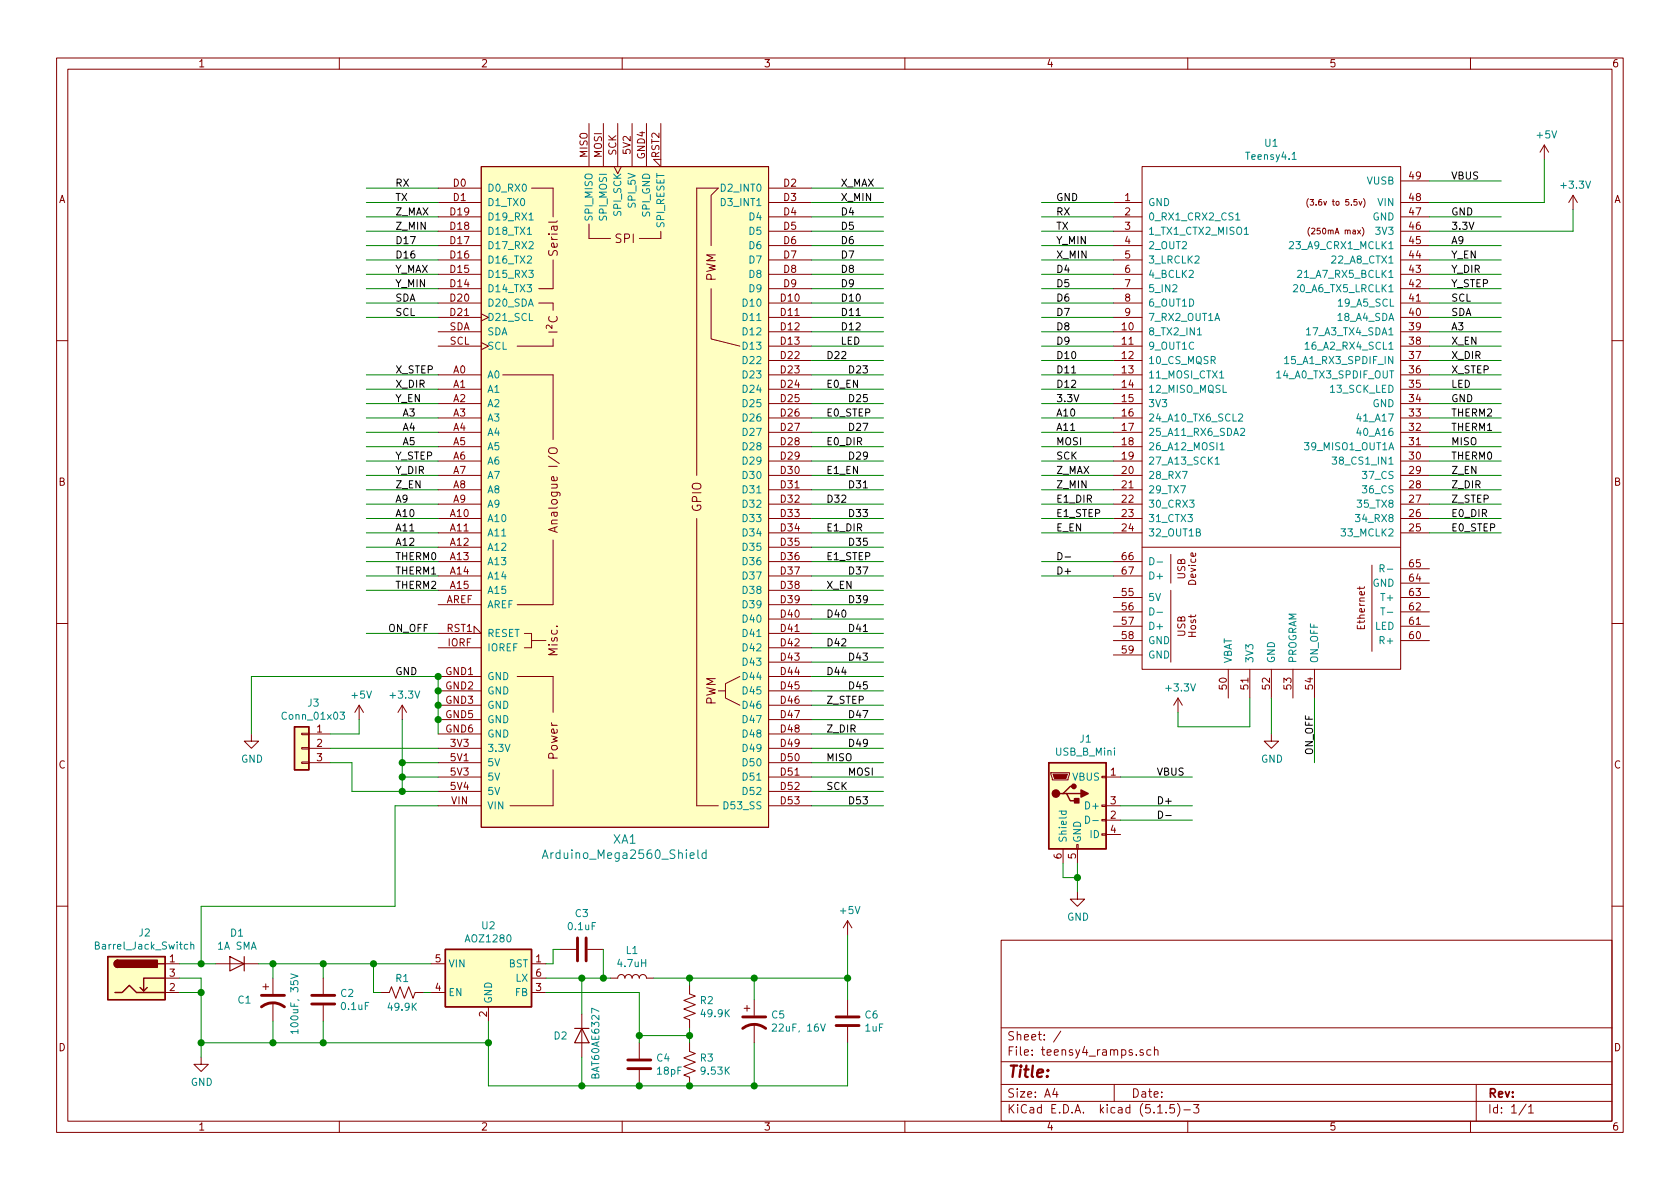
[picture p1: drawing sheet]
EESchema Schematic File Version 4
EELAYER 30 0
EELAYER END
$Descr A4 11693 8268
encoding utf-8
Sheet 1 1
Title ""
Date ""
Rev ""
Comp ""
Comment1 ""
Comment2 ""
Comment3 ""
Comment4 ""
$EndDescr
$Comp
L Teensy:Teensy4.1 U1
U 1 1
P 8850 3550
F 0 "U1" H 8850 6115 50  0000 C CNN
F 1 "Teensy4.1" H 8850 6024 50  0000 C CNN
F 2 "Teensy:Teensy41" H 8450 3950 50  0001 C CNN
F 3 "" H 8450 3950 50  0001 C CNN
	1    8850 3550
	1    0    0    -1  
$EndComp
Wire Wire Line
	2550 1300 3050 1300
Wire Wire Line
	2550 1400 3050 1400
Wire Wire Line
	5650 1300 6150 1300
Wire Wire Line
	5650 1400 6150 1400
Wire Wire Line
	5650 1500 6150 1500
Wire Wire Line
	5650 1600 6150 1600
Wire Wire Line
	5650 1700 6150 1700
Wire Wire Line
	5650 1800 6150 1800
Wire Wire Line
	2550 2600 3050 2600
Wire Wire Line
	2550 2700 3050 2700
Wire Wire Line
	2550 2800 3050 2800
Wire Wire Line
	2550 2900 3050 2900
Wire Wire Line
	2550 3000 3050 3000
Wire Wire Line
	2550 3100 3050 3100
Wire Wire Line
	2550 3200 3050 3200
Wire Wire Line
	2550 3300 3050 3300
Wire Wire Line
	5650 1900 6150 1900
Wire Wire Line
	5650 2000 6150 2000
Wire Wire Line
	5650 2100 6150 2100
Wire Wire Line
	5650 2200 6150 2200
Wire Wire Line
	5650 2300 6150 2300
Wire Wire Line
	5650 2400 6150 2400
Wire Wire Line
	2550 3400 3050 3400
Wire Wire Line
	2550 3500 3050 3500
Wire Wire Line
	2550 3600 3050 3600
Wire Wire Line
	2550 3700 3050 3700
Wire Wire Line
	2550 3800 3050 3800
Wire Wire Line
	2550 3900 3050 3900
Wire Wire Line
	2550 4000 3050 4000
Wire Wire Line
	2550 4100 3050 4100
Wire Wire Line
	2550 2200 3050 2200
Wire Wire Line
	2550 2100 3050 2100
Wire Wire Line
	2550 1500 3050 1500
Wire Wire Line
	2550 1600 3050 1600
Wire Wire Line
	2550 1700 3050 1700
Wire Wire Line
	2550 1800 3050 1800
Wire Wire Line
	2550 1900 3050 1900
Wire Wire Line
	2550 2000 3050 2000
Wire Wire Line
	7800 5600 8300 5600
Wire Wire Line
	7800 5700 8300 5700
Wire Wire Line
	7250 3900 7750 3900
Wire Wire Line
	7250 4000 7750 4000
Text Label 2750 1300 0    50   ~ 0
RX
Text Label 2750 1400 0    50   ~ 0
TX
Text Label 5850 1300 0    50   ~ 0
X_MAX
Text Label 5850 1400 0    50   ~ 0
X_MIN
Text Label 5850 1500 0    50   ~ 0
D4
Text Label 5850 1600 0    50   ~ 0
D5
Text Label 5850 1700 0    50   ~ 0
D6
Text Label 5850 1800 0    50   ~ 0
D7
Text Label 5850 1900 0    50   ~ 0
D8
Text Label 5850 2000 0    50   ~ 0
D9
Text Label 5850 2100 0    50   ~ 0
D10
Text Label 5850 2200 0    50   ~ 0
D11
Text Label 5850 2300 0    50   ~ 0
D12
Text Label 5850 2400 0    50   ~ 0
LED
Text Label 2750 2000 0    50   ~ 0
Y_MIN
Text Label 2750 1900 0    50   ~ 0
Y_MAX
Text Label 2750 1800 0    50   ~ 0
D16
Text Label 2800 2900 0    50   ~ 0
A3
Text Label 2750 2100 0    50   ~ 0
SDA
Text Label 2750 2200 0    50   ~ 0
SCL
Text Label 2750 2600 0    50   ~ 0
X_STEP
Text Label 2750 2700 0    50   ~ 0
X_DIR
Text Label 2750 2800 0    50   ~ 0
Y_EN
Text Label 2750 3200 0    50   ~ 0
Y_STEP
Text Label 2750 3300 0    50   ~ 0
Y_DIR
Text Label 2750 3400 0    50   ~ 0
Z_EN
Text Label 2750 3500 0    50   ~ 0
A9
Text Label 2750 3600 0    50   ~ 0
A10
Text Label 2750 3700 0    50   ~ 0
A11
Text Label 2750 3900 0    50   ~ 0
THERM0
Text Label 2750 4000 0    50   ~ 0
THERM1
Text Label 2750 4100 0    50   ~ 0
THERM2
Text Label 2750 4700 0    50   ~ 0
GND
Text Label 2750 1700 0    50   ~ 0
D17
Text Label 2750 1600 0    50   ~ 0
Z_MIN
Text Label 2750 1500 0    50   ~ 0
Z_MAX
Text Label 2800 3000 0    50   ~ 0
A4
Text Label 2800 3100 0    50   ~ 0
A5
Text Label 2750 3800 0    50   ~ 0
A12
Text Label 7350 3900 0    50   ~ 0
D-
Text Label 7350 4000 0    50   ~ 0
D+
Wire Wire Line
	5650 2500 6150 2500
Wire Wire Line
	5650 2700 6150 2700
Wire Wire Line
	5650 2900 6150 2900
Wire Wire Line
	5650 3100 6150 3100
Wire Wire Line
	5650 3300 6150 3300
Wire Wire Line
	5650 3500 6150 3500
Wire Wire Line
	5650 3700 6150 3700
Wire Wire Line
	5650 4100 6150 4100
Wire Wire Line
	5650 4300 6150 4300
Wire Wire Line
	5650 4500 6150 4500
Wire Wire Line
	5650 4700 6150 4700
Wire Wire Line
	5650 4900 6150 4900
Wire Wire Line
	5650 5100 6150 5100
Wire Wire Line
	5650 5300 6150 5300
Wire Wire Line
	5650 5500 6150 5500
Wire Wire Line
	5650 2600 6150 2600
Wire Wire Line
	5650 2800 6150 2800
Wire Wire Line
	5650 3000 6150 3000
Wire Wire Line
	5650 3200 6150 3200
Wire Wire Line
	5650 3400 6150 3400
Wire Wire Line
	5650 3600 6150 3600
Wire Wire Line
	5650 3800 6150 3800
Wire Wire Line
	5650 4000 6150 4000
Wire Wire Line
	5650 4200 6150 4200
Wire Wire Line
	5650 4400 6150 4400
Wire Wire Line
	5650 4600 6150 4600
Wire Wire Line
	5650 4800 6150 4800
Wire Wire Line
	5650 5000 6150 5000
Wire Wire Line
	5650 5200 6150 5200
Wire Wire Line
	5650 5400 6150 5400
Wire Wire Line
	5650 5600 6150 5600
Text Label 5750 2700 0    50   ~ 0
E0_EN
Text Label 5750 2500 0    50   ~ 0
D22
Text Label 5900 2600 0    50   ~ 0
D23
Text Label 5900 2800 0    50   ~ 0
D25
Text Label 5750 2900 0    50   ~ 0
E0_STEP
Text Label 5750 3100 0    50   ~ 0
E0_DIR
Text Label 5750 3300 0    50   ~ 0
E1_EN
Text Label 5750 3500 0    50   ~ 0
D32
Text Label 5750 3700 0    50   ~ 0
E1_DIR
Text Label 5750 3900 0    50   ~ 0
E1_STEP
Text Label 5750 4100 0    50   ~ 0
X_EN
Text Label 5750 4300 0    50   ~ 0
D40
Text Label 5750 4500 0    50   ~ 0
D42
Text Label 5750 4700 0    50   ~ 0
D44
Text Label 5750 4900 0    50   ~ 0
Z_STEP
Text Label 5750 5100 0    50   ~ 0
Z_DIR
Text Label 5750 5300 0    50   ~ 0
MISO
Text Label 5750 5500 0    50   ~ 0
SCK
Text Label 5900 5400 0    50   ~ 0
MOSI
Text Label 5900 3000 0    50   ~ 0
D27
Text Label 5900 3200 0    50   ~ 0
D29
Text Label 5900 3400 0    50   ~ 0
D31
Text Label 5900 3600 0    50   ~ 0
D33
Text Label 5900 3800 0    50   ~ 0
D35
Text Label 5900 4000 0    50   ~ 0
D37
Text Label 5900 4200 0    50   ~ 0
D39
Text Label 5900 4400 0    50   ~ 0
D41
Text Label 5900 4600 0    50   ~ 0
D43
Text Label 5900 4800 0    50   ~ 0
D45
Text Label 5900 5000 0    50   ~ 0
D47
Text Label 5900 5200 0    50   ~ 0
D49
Text Label 5900 5600 0    50   ~ 0
D53
Wire Wire Line
	9950 1250 10450 1250
Wire Wire Line
	9950 1500 10450 1500
Wire Wire Line
	9950 1700 10450 1700
Wire Wire Line
	9950 1800 10450 1800
Wire Wire Line
	9950 1900 10450 1900
Wire Wire Line
	9950 2000 10450 2000
Wire Wire Line
	9950 2100 10450 2100
Wire Wire Line
	9950 2200 10450 2200
Wire Wire Line
	9950 2300 10450 2300
Wire Wire Line
	9950 2400 10450 2400
Wire Wire Line
	9950 2500 10450 2500
Wire Wire Line
	9950 2600 10450 2600
Wire Wire Line
	9950 2700 10450 2700
Wire Wire Line
	9950 2800 10450 2800
Wire Wire Line
	9950 2900 10450 2900
Wire Wire Line
	9950 3000 10450 3000
Wire Wire Line
	9950 3100 10450 3100
Wire Wire Line
	7250 1400 7750 1400
Wire Wire Line
	7250 1500 7750 1500
Wire Wire Line
	7250 1600 7750 1600
Wire Wire Line
	7250 1700 7750 1700
Wire Wire Line
	7250 1800 7750 1800
Wire Wire Line
	7250 1900 7750 1900
Wire Wire Line
	7250 2000 7750 2000
Wire Wire Line
	7250 2100 7750 2100
Wire Wire Line
	7250 2200 7750 2200
Wire Wire Line
	7250 2300 7750 2300
Wire Wire Line
	7250 2400 7750 2400
Wire Wire Line
	7250 2500 7750 2500
Wire Wire Line
	7250 2600 7750 2600
Wire Wire Line
	7250 2700 7750 2700
Wire Wire Line
	7250 2800 7750 2800
Wire Wire Line
	7250 2900 7750 2900
Wire Wire Line
	7250 3000 7750 3000
Wire Wire Line
	7250 3100 7750 3100
Wire Wire Line
	9950 3200 10450 3200
Wire Wire Line
	9950 3300 10450 3300
Wire Wire Line
	9950 3400 10450 3400
Wire Wire Line
	9950 3500 10450 3500
Wire Wire Line
	9950 3600 10450 3600
Wire Wire Line
	9950 3700 10450 3700
Wire Wire Line
	7250 3200 7750 3200
Wire Wire Line
	7250 3300 7750 3300
Wire Wire Line
	7250 3400 7750 3400
Wire Wire Line
	7250 3500 7750 3500
Wire Wire Line
	7250 3600 7750 3600
Wire Wire Line
	7250 3700 7750 3700
Wire Wire Line
	7800 5400 8300 5400
Text Label 8050 5400 0    50   ~ 0
VBUS
Text Label 8050 5600 0    50   ~ 0
D+
Text Label 8050 5700 0    50   ~ 0
D-
Text Label 10100 1250 0    50   ~ 0
VBUS
Text Label 10100 1500 0    50   ~ 0
GND
Text Label 10100 2800 0    50   ~ 0
GND
Text Label 7350 1400 0    50   ~ 0
GND
Text Label 7350 1500 0    50   ~ 0
RX
Text Label 7350 1600 0    50   ~ 0
TX
Text Label 7350 1700 0    50   ~ 0
Y_MIN
Text Label 7350 1800 0    50   ~ 0
X_MIN
Text Label 7350 1900 0    50   ~ 0
D4
Text Label 7350 2000 0    50   ~ 0
D5
Text Label 7350 2100 0    50   ~ 0
D6
Text Label 7350 2200 0    50   ~ 0
D7
Text Label 7350 2300 0    50   ~ 0
D8
Text Label 7350 2400 0    50   ~ 0
D9
Text Label 7350 2500 0    50   ~ 0
D10
Text Label 7350 2600 0    50   ~ 0
D11
Text Label 7350 2700 0    50   ~ 0
D12
Text Label 7350 2800 0    50   ~ 0
3.3V
Text Label 7350 2900 0    50   ~ 0
A10
Text Label 7350 3000 0    50   ~ 0
A11
Text Label 7350 3100 0    50   ~ 0
MOSI
Text Label 7350 3200 0    50   ~ 0
SCK
Text Label 7350 3300 0    50   ~ 0
Z_MAX
Text Label 7350 3400 0    50   ~ 0
Z_MIN
Text Label 7350 3500 0    50   ~ 0
E1_DIR
Text Label 7350 3600 0    50   ~ 0
E1_STEP
Text Label 7350 3700 0    50   ~ 0
E_EN
Text Label 10100 3500 0    50   ~ 0
Z_STEP
Text Label 10100 3400 0    50   ~ 0
Z_DIR
Text Label 10100 3300 0    50   ~ 0
Z_EN
Text Label 10100 3200 0    50   ~ 0
THERM0
Text Label 10100 3100 0    50   ~ 0
MISO
Text Label 10100 3000 0    50   ~ 0
THERM1
Text Label 10100 2900 0    50   ~ 0
THERM2
Text Label 10100 2700 0    50   ~ 0
LED
Text Label 10100 2600 0    50   ~ 0
X_STEP
Text Label 10100 2500 0    50   ~ 0
X_DIR
Text Label 10100 2400 0    50   ~ 0
X_EN
Text Label 10100 2300 0    50   ~ 0
A3
Text Label 10100 2200 0    50   ~ 0
SDA
Text Label 10100 2100 0    50   ~ 0
SCL
Text Label 10100 2000 0    50   ~ 0
Y_STEP
Text Label 10100 1900 0    50   ~ 0
Y_DIR
Text Label 10100 1800 0    50   ~ 0
Y_EN
Text Label 10100 1700 0    50   ~ 0
A9
Text Label 10100 1600 0    50   ~ 0
3.3V
Wire Wire Line
	2550 4400 3050 4400
Wire Wire Line
	9150 4850 9150 5300
Text Label 9150 5250 1    50   ~ 0
ON_OFF
Text Label 2700 4400 0    50   ~ 0
ON_OFF
$Comp
L power:GND #PWR0101
U 1 1
P 8850 5100
F 0 "#PWR0101" H 8850 4850 50  0001 C CNN
F 1 "GND" H 8855 4927 50  0000 C CNN
F 2 "" H 8850 5100 50  0001 C CNN
F 3 "" H 8850 5100 50  0001 C CNN
	1    8850 5100
	1    0    0    -1  
$EndComp
$Comp
L power:GND #PWR0102
U 1 1
P 7500 6200
F 0 "#PWR0102" H 7500 5950 50  0001 C CNN
F 1 "GND" H 7505 6027 50  0000 C CNN
F 2 "" H 7500 6200 50  0001 C CNN
F 3 "" H 7500 6200 50  0001 C CNN
	1    7500 6200
	1    0    0    -1  
$EndComp
$Comp
L power:GND #PWR0103
U 1 1
P 1750 5100
F 0 "#PWR0103" H 1750 4850 50  0001 C CNN
F 1 "GND" H 1755 4927 50  0000 C CNN
F 2 "" H 1750 5100 50  0001 C CNN
F 3 "" H 1750 5100 50  0001 C CNN
	1    1750 5100
	1    0    0    -1  
$EndComp
Wire Wire Line
	8850 4850 8850 5100
Wire Wire Line
	7500 6000 7500 6100
Wire Wire Line
	7400 6000 7400 6100
Wire Wire Line
	7400 6100 7500 6100
Connection ~ 7500 6100
Wire Wire Line
	7500 6100 7500 6200
$Comp
L arduino:Arduino_Mega2560_Shield XA1
U 1 1
P 4350 3450
F 0 "XA1" H 4350 1069 60  0000 C CNN
F 1 "Arduino_Mega2560_Shield" H 4350 963 60  0000 C CNN
F 2 "Arduino:Arduino_Mega2560_Shield" H 5050 6200 60  0001 C CNN
F 3 "https://store.arduino.cc/arduino-mega-2560-rev3" H 5050 6200 60  0001 C CNN
	1    4350 3450
	1    0    0    -1  
$EndComp
Wire Wire Line
	5650 3900 6150 3900
Wire Wire Line
	1750 4700 3050 4700
Wire Wire Line
	1750 4700 1750 5100
Wire Wire Line
	3050 5100 3050 5000
Connection ~ 3050 4700
Connection ~ 3050 4800
Wire Wire Line
	3050 4800 3050 4700
Connection ~ 3050 4900
Wire Wire Line
	3050 4900 3050 4800
Connection ~ 3050 5000
Wire Wire Line
	3050 5000 3050 4900
$Comp
L Connector:USB_B_Mini J1
U 1 1
P 7500 5600
F 0 "J1" H 7557 6067 50  0000 C CNN
F 1 "USB_B_Mini" H 7557 5976 50  0000 C CNN
F 2 "Connector_USB:USB_Mini-B_Lumberg_2486_01_Horizontal" H 7650 5550 50  0001 C CNN
F 3 "~" H 7650 5550 50  0001 C CNN
	1    7500 5600
	1    0    0    -1  
$EndComp
$Comp
L Connector:Barrel_Jack_Switch J2
U 1 1
P 950 6800
F 0 "J2" H 1007 7117 50  0000 C CNN
F 1 "Barrel_Jack_Switch" H 1007 7026 50  0000 C CNN
F 2 "Connector_BarrelJack:BarrelJack_Horizontal" H 1000 6760 50  0001 C CNN
F 3 "~" H 1000 6760 50  0001 C CNN
	1    950  6800
	1    0    0    -1  
$EndComp
$Comp
L Device:D D1
U 1 1
P 1650 6700
F 0 "D1" H 1650 6916 50  0000 C CNN
F 1 "1A SMA" H 1650 6825 50  0000 C CNN
F 2 "Diode_SMD:D_SMA" H 1650 6700 50  0001 C CNN
F 3 "~" H 1650 6700 50  0001 C CNN
	1    1650 6700
	-1   0    0    -1  
$EndComp
$Comp
L Device:D D2
U 1 1
P 4050 7200
F 0 "D2" V 4050 7000 50  0000 L CNN
F 1 "BAT60AE6327" H 3850 7300 50  0000 L CNN
F 2 "Diode_SMD:D_SOD-323" H 4050 7200 50  0001 C CNN
F 3 "~" H 4050 7200 50  0001 C CNN
	1    4050 7200
	0    1    1    0   
$EndComp
$Comp
L Regulator_Switching:AOZ1282CI U2
U 1 1
P 3400 6800
F 0 "U2" H 3400 7167 50  0000 C CNN
F 1 "AOZ1280" H 3400 7076 50  0000 C CNN
F 2 "Package_TO_SOT_SMD:SOT-23-6" H 4100 6550 50  0001 C CNN
F 3 "http://aosmd.com/res/data_sheets/AOZ1282CI.pdf" H 3150 6550 50  0001 C CNN
	1    3400 6800
	1    0    0    -1  
$EndComp
$Comp
L Device:CP1 C1
U 1 1
P 1900 6950
F 0 "C1" H 1650 6950 50  0000 L CNN
F 1 "100uF, 35V" V 2050 6700 50  0000 L CNN
F 2 "Capacitor_SMD:C_Elec_6.3x7.7" H 1900 6950 50  0001 C CNN
F 3 "~" H 1900 6950 50  0001 C CNN
	1    1900 6950
	1    0    0    -1  
$EndComp
$Comp
L Device:CP1 C5
U 1 1
P 5250 7100
F 0 "C5" H 5365 7146 50  0000 L CNN
F 1 "22uF, 16V" H 5365 7055 50  0000 L CNN
F 2 "Capacitor_SMD:CP_Elec_4x5.3" H 5250 7100 50  0001 C CNN
F 3 "~" H 5250 7100 50  0001 C CNN
	1    5250 7100
	1    0    0    -1  
$EndComp
$Comp
L Device:C C2
U 1 1
P 2250 6950
F 0 "C2" H 2365 6996 50  0000 L CNN
F 1 "0.1uF" H 2365 6905 50  0000 L CNN
F 2 "Capacitor_SMD:C_0402_1005Metric" H 2288 6800 50  0001 C CNN
F 3 "~" H 2250 6950 50  0001 C CNN
	1    2250 6950
	1    0    0    -1  
$EndComp
$Comp
L Device:C C3
U 1 1
P 4050 6600
F 0 "C3" V 3798 6600 50  0000 C CNN
F 1 "0.1uF" V 3889 6600 50  0000 C CNN
F 2 "Capacitor_SMD:C_0402_1005Metric" H 4088 6450 50  0001 C CNN
F 3 "~" H 4050 6600 50  0001 C CNN
	1    4050 6600
	0    1    1    0   
$EndComp
$Comp
L Device:C C4
U 1 1
P 4450 7400
F 0 "C4" H 4565 7446 50  0000 L CNN
F 1 "18pF" H 4565 7355 50  0000 L CNN
F 2 "Capacitor_SMD:C_0402_1005Metric" H 4488 7250 50  0001 C CNN
F 3 "~" H 4450 7400 50  0001 C CNN
	1    4450 7400
	1    0    0    -1  
$EndComp
$Comp
L Device:C C6
U 1 1
P 5900 7100
F 0 "C6" H 6015 7146 50  0000 L CNN
F 1 "1uF" H 6015 7055 50  0000 L CNN
F 2 "Capacitor_SMD:C_0402_1005Metric" H 5938 6950 50  0001 C CNN
F 3 "~" H 5900 7100 50  0001 C CNN
	1    5900 7100
	1    0    0    -1  
$EndComp
$Comp
L Device:R_US R1
U 1 1
P 2800 6900
F 0 "R1" V 2700 6900 50  0000 C CNN
F 1 "49.9K" V 2900 6900 50  0000 C CNN
F 2 "Resistor_SMD:R_0402_1005Metric" V 2840 6890 50  0001 C CNN
F 3 "~" H 2800 6900 50  0001 C CNN
	1    2800 6900
	0    1    1    0   
$EndComp
$Comp
L Device:R_US R2
U 1 1
P 4800 7000
F 0 "R2" H 4868 7046 50  0000 L CNN
F 1 "49.9K" H 4868 6955 50  0000 L CNN
F 2 "Resistor_SMD:R_0402_1005Metric" V 4840 6990 50  0001 C CNN
F 3 "~" H 4800 7000 50  0001 C CNN
	1    4800 7000
	1    0    0    -1  
$EndComp
$Comp
L Device:R_US R3
U 1 1
P 4800 7400
F 0 "R3" H 4868 7446 50  0000 L CNN
F 1 "9.53K" H 4868 7355 50  0000 L CNN
F 2 "Resistor_SMD:R_0402_1005Metric" V 4840 7390 50  0001 C CNN
F 3 "~" H 4800 7400 50  0001 C CNN
	1    4800 7400
	1    0    0    -1  
$EndComp
$Comp
L Device:L L1
U 1 1
P 4400 6800
F 0 "L1" V 4590 6800 50  0000 C CNN
F 1 "4.7uH" V 4499 6800 50  0000 C CNN
F 2 "Inductor_SMD:L_Taiyo-Yuden_NR-50xx" H 4400 6800 50  0001 C CNN
F 3 "~" H 4400 6800 50  0001 C CNN
	1    4400 6800
	0    -1   -1   0   
$EndComp
Wire Wire Line
	1800 6700 1900 6700
Wire Wire Line
	2950 6900 3000 6900
Wire Wire Line
	2650 6900 2600 6900
Wire Wire Line
	2600 6900 2600 6700
Connection ~ 2600 6700
Wire Wire Line
	2600 6700 3000 6700
Wire Wire Line
	2250 6800 2250 6700
Connection ~ 2250 6700
Wire Wire Line
	2250 6700 2600 6700
Wire Wire Line
	1900 6800 1900 6700
Connection ~ 1900 6700
Wire Wire Line
	1900 6700 2250 6700
Wire Wire Line
	2250 7100 2250 7250
Wire Wire Line
	2250 7250 3400 7250
Wire Wire Line
	3400 7250 3400 7100
Wire Wire Line
	2250 7250 1900 7250
Wire Wire Line
	1900 7250 1900 7100
Connection ~ 2250 7250
Wire Wire Line
	1500 6700 1400 6700
Wire Wire Line
	1400 6700 1400 6300
Connection ~ 1400 6700
Wire Wire Line
	1400 6700 1250 6700
Wire Wire Line
	1250 6800 1400 6800
Wire Wire Line
	1400 6800 1400 6900
Wire Wire Line
	1400 7250 1900 7250
Connection ~ 1900 7250
Wire Wire Line
	1250 6900 1400 6900
Connection ~ 1400 6900
Wire Wire Line
	1400 6900 1400 7250
Wire Wire Line
	1400 7250 1400 7350
Connection ~ 1400 7250
$Comp
L power:GND #PWR01
U 1 1
P 1400 7350
F 0 "#PWR01" H 1400 7100 50  0001 C CNN
F 1 "GND" H 1405 7177 50  0000 C CNN
F 2 "" H 1400 7350 50  0001 C CNN
F 3 "" H 1400 7350 50  0001 C CNN
	1    1400 7350
	1    0    0    -1  
$EndComp
$Comp
L power:+5V #PWR04
U 1 1
P 5900 6500
F 0 "#PWR04" H 5900 6350 50  0001 C CNN
F 1 "+5V" H 5915 6673 50  0000 C CNN
F 2 "" H 5900 6500 50  0001 C CNN
F 3 "" H 5900 6500 50  0001 C CNN
	1    5900 6500
	1    0    0    -1  
$EndComp
Wire Wire Line
	3800 6800 4050 6800
Wire Wire Line
	4200 6600 4200 6800
Connection ~ 4200 6800
Wire Wire Line
	4200 6800 4250 6800
Wire Wire Line
	3800 6700 3850 6700
Wire Wire Line
	3850 6700 3850 6600
Wire Wire Line
	3850 6600 3900 6600
Wire Wire Line
	4550 6800 4800 6800
Wire Wire Line
	5900 6800 5900 6500
Connection ~ 5900 6800
Wire Wire Line
	5900 6800 5900 6950
Wire Wire Line
	5250 6950 5250 6800
Connection ~ 5250 6800
Wire Wire Line
	5250 6800 5900 6800
Wire Wire Line
	4800 6850 4800 6800
Connection ~ 4800 6800
Wire Wire Line
	4800 6800 5250 6800
Wire Wire Line
	4800 7150 4800 7200
Wire Wire Line
	4800 7200 4450 7200
Wire Wire Line
	4450 7200 4450 7250
Connection ~ 4800 7200
Wire Wire Line
	4800 7200 4800 7250
Wire Wire Line
	4450 7200 4450 6900
Wire Wire Line
	4450 6900 3800 6900
Connection ~ 4450 7200
Wire Wire Line
	4050 7050 4050 6800
Connection ~ 4050 6800
Wire Wire Line
	4050 6800 4200 6800
Wire Wire Line
	4050 7350 4050 7550
Wire Wire Line
	4050 7550 4450 7550
Wire Wire Line
	4450 7550 4800 7550
Connection ~ 4450 7550
Wire Wire Line
	4800 7550 5250 7550
Wire Wire Line
	5900 7550 5900 7250
Connection ~ 4800 7550
Wire Wire Line
	5250 7250 5250 7550
Connection ~ 5250 7550
Wire Wire Line
	5250 7550 5900 7550
Wire Wire Line
	4050 7550 3400 7550
Wire Wire Line
	3400 7550 3400 7250
Connection ~ 4050 7550
Connection ~ 3400 7250
Wire Wire Line
	3050 5600 2750 5600
Wire Wire Line
	2750 5600 2750 6300
Wire Wire Line
	2750 6300 1400 6300
$Comp
L power:+5V #PWR06
U 1 1
P 10750 1100
F 0 "#PWR06" H 10750 950 50  0001 C CNN
F 1 "+5V" H 10765 1273 50  0000 C CNN
F 2 "" H 10750 1100 50  0001 C CNN
F 3 "" H 10750 1100 50  0001 C CNN
	1    10750 1100
	1    0    0    -1  
$EndComp
Wire Wire Line
	10750 1400 10750 1100
Wire Wire Line
	9950 1400 10750 1400
$Comp
L power:+3.3V #PWR03
U 1 1
P 2800 5000
F 0 "#PWR03" H 2800 4850 50  0001 C CNN
F 1 "+3.3V" H 2815 5173 50  0000 C CNN
F 2 "" H 2800 5000 50  0001 C CNN
F 3 "" H 2800 5000 50  0001 C CNN
	1    2800 5000
	1    0    0    -1  
$EndComp
Wire Wire Line
	2800 5500 3050 5500
Wire Wire Line
	3050 5400 2800 5400
Connection ~ 2800 5400
Wire Wire Line
	2800 5400 2800 5500
$Comp
L power:+3.3V #PWR07
U 1 1
P 10950 1450
F 0 "#PWR07" H 10950 1300 50  0001 C CNN
F 1 "+3.3V" H 10965 1623 50  0000 C CNN
F 2 "" H 10950 1450 50  0001 C CNN
F 3 "" H 10950 1450 50  0001 C CNN
	1    10950 1450
	1    0    0    -1  
$EndComp
$Comp
L power:+3.3V #PWR05
U 1 1
P 8200 4950
F 0 "#PWR05" H 8200 4800 50  0001 C CNN
F 1 "+3.3V" H 8215 5123 50  0000 C CNN
F 2 "" H 8200 4950 50  0001 C CNN
F 3 "" H 8200 4950 50  0001 C CNN
	1    8200 4950
	1    0    0    -1  
$EndComp
Wire Wire Line
	10950 1600 10950 1450
Wire Wire Line
	9950 1600 10950 1600
Wire Wire Line
	8200 4950 8200 5050
Wire Wire Line
	8200 5050 8700 5050
Wire Wire Line
	8700 5050 8700 4850
Text Label 10100 3700 0    50   ~ 0
E0_STEP
Text Label 10100 3600 0    50   ~ 0
E0_DIR
$Comp
L Connector_Generic:Conn_01x03 J3
U 1 1
P 2100 5200
F 0 "J3" H 2018 5517 50  0000 C CNN
F 1 "Conn_01x03" H 2018 5426 50  0000 C CNN
F 2 "Connector_PinHeader_2.54mm:PinHeader_1x03_P2.54mm_Vertical" H 2100 5200 50  0001 C CNN
F 3 "~" H 2100 5200 50  0001 C CNN
	1    2100 5200
	-1   0    0    -1  
$EndComp
Wire Wire Line
	2800 5000 2800 5300
$Comp
L power:+5V #PWR0104
U 1 1
P 2500 5000
F 0 "#PWR0104" H 2500 4850 50  0001 C CNN
F 1 "+5V" H 2515 5173 50  0000 C CNN
F 2 "" H 2500 5000 50  0001 C CNN
F 3 "" H 2500 5000 50  0001 C CNN
	1    2500 5000
	1    0    0    -1  
$EndComp
Wire Wire Line
	3050 5300 2800 5300
Connection ~ 2800 5300
Wire Wire Line
	2800 5300 2800 5400
Wire Wire Line
	2500 5100 2500 5000
Wire Wire Line
	2300 5200 3050 5200
Wire Wire Line
	2500 5100 2300 5100
Wire Wire Line
	2300 5300 2450 5300
Wire Wire Line
	2450 5300 2450 5500
Wire Wire Line
	2450 5500 2800 5500
Connection ~ 2800 5500
$EndSCHEMATC
